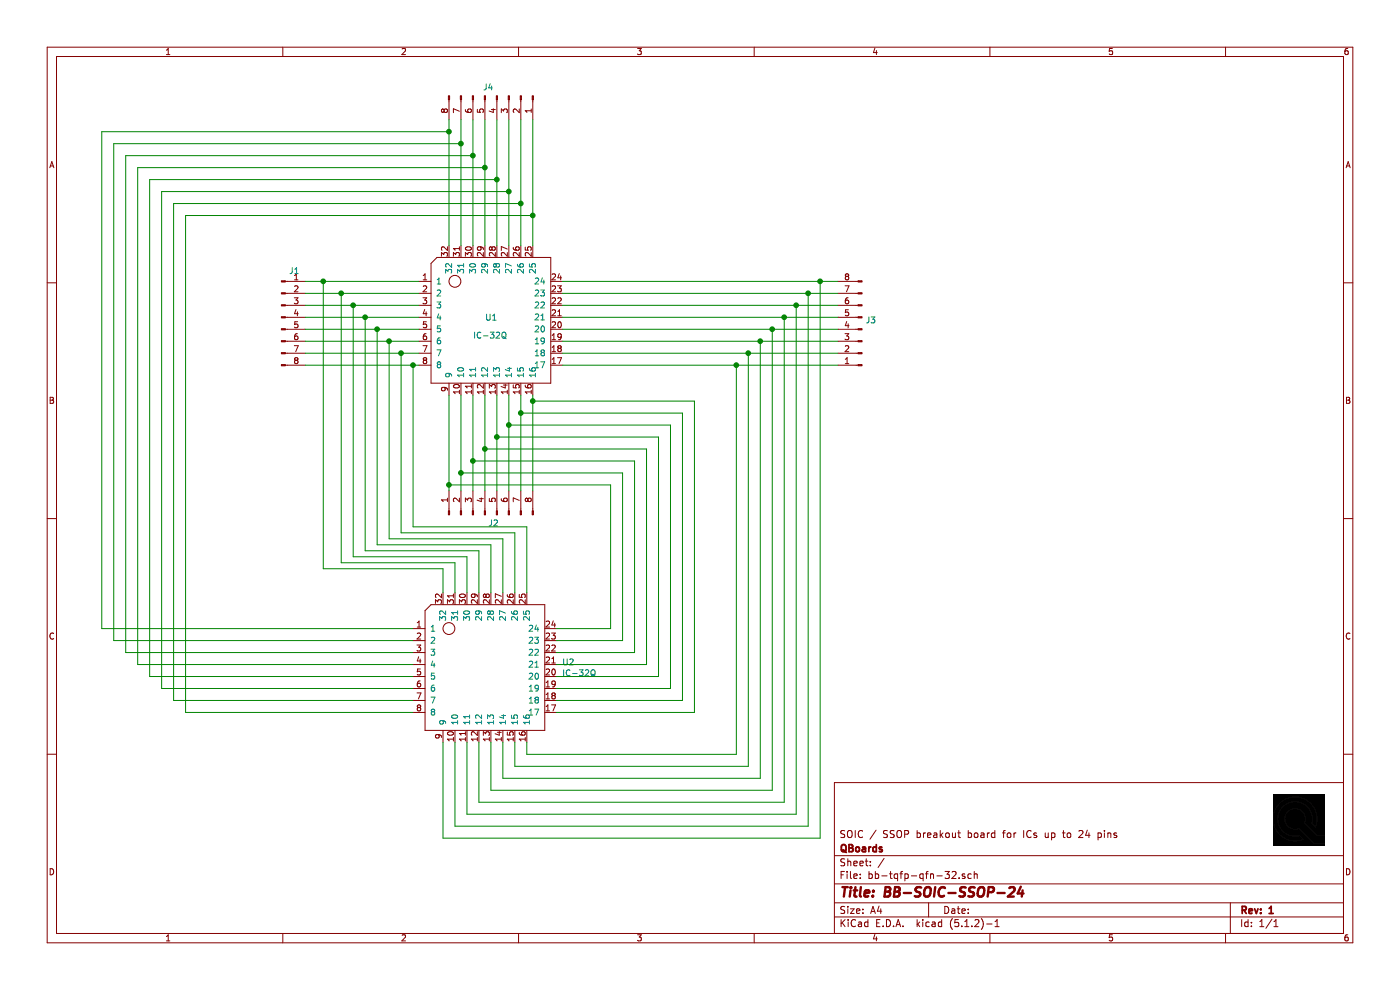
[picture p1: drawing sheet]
EESchema Schematic File Version 4
EELAYER 29 0
EELAYER END
$Descr A4 11693 8268
encoding utf-8
Sheet 1 1
Title "BB-SOIC-SSOP-24"
Date ""
Rev "1"
Comp "QBoards"
Comment1 "SOIC / SSOP breakout board for ICs up to 24 pins"
Comment2 ""
Comment3 ""
Comment4 ""
$EndDescr
$Comp
L qboards-ic:IC-32Q U1
U 1 1
P 4100 2700
F 0 "U1" H 4050 2750 50  0000 L CNN
F 1 "IC-32Q" H 3950 2600 50  0000 L CNN
F 2 "Package_QFP:TQFP-32_7x7mm_P0.8mm" H 4100 2700 50  0001 C CNN
F 3 "" H 4100 2700 50  0001 C CNN
	1    4100 2700
	1    0    0    -1  
$EndComp
$Comp
L qboards-ic:IC-32Q U2
U 1 1
P 4050 5600
F 0 "U2" H 4694 5671 50  0000 L CNN
F 1 "IC-32Q" H 4694 5580 50  0000 L CNN
F 2 "Package_DFN_QFN:QFN-32-1EP_5x5mm_P0.5mm_EP3.1x3.1mm" H 4050 5600 50  0001 C CNN
F 3 "" H 4050 5600 50  0001 C CNN
	1    4050 5600
	1    0    0    -1  
$EndComp
$Comp
L Connector:Conn_01x08_Male J1
U 1 1
P 2350 2650
F 0 "J1" H 2458 3039 50  0000 C CNN
F 1 "Conn_01x08_Male" H 2458 3040 50  0001 C CNN
F 2 "qboards_connectors:PinHeader_1x08_P2.54mm_Vertical_dual" H 2350 2650 50  0001 C CNN
F 3 "~" H 2350 2650 50  0001 C CNN
	1    2350 2650
	1    0    0    -1  
$EndComp
$Comp
L Connector:Conn_01x08_Male J2
U 1 1
P 4050 4300
F 0 "J2" V 3977 4228 50  0000 C CNN
F 1 "Conn_01x08_Male" V 3886 4228 50  0001 C CNN
F 2 "qboards_connectors:PinHeader_1x08_P2.54mm_Vertical_dual" H 4050 4300 50  0001 C CNN
F 3 "~" H 4050 4300 50  0001 C CNN
	1    4050 4300
	0    -1   -1   0   
$EndComp
$Comp
L Connector:Conn_01x08_Male J3
U 1 1
P 7200 2750
F 0 "J3" H 7172 2678 50  0000 R CNN
F 1 "Conn_01x08_Male" H 7308 3140 50  0001 C CNN
F 2 "qboards_connectors:PinHeader_1x08_P2.54mm_Vertical_dual" H 7200 2750 50  0001 C CNN
F 3 "~" H 7200 2750 50  0001 C CNN
	1    7200 2750
	-1   0    0    1   
$EndComp
$Comp
L Connector:Conn_01x08_Male J4
U 1 1
P 4150 800
F 0 "J4" V 4077 728 50  0000 C CNN
F 1 "Conn_01x08_Male" H 4258 1190 50  0001 C CNN
F 2 "qboards_connectors:PinHeader_1x08_P2.54mm_Vertical_dual" H 4150 800 50  0001 C CNN
F 3 "~" H 4150 800 50  0001 C CNN
	1    4150 800 
	0    1    1    0   
$EndComp
Wire Wire Line
	3500 2350 2700 2350
Wire Wire Line
	2550 2450 2850 2450
Wire Wire Line
	3500 2550 2950 2550
Wire Wire Line
	2550 2650 3050 2650
Wire Wire Line
	3500 2750 3150 2750
Wire Wire Line
	2550 2850 3250 2850
Wire Wire Line
	3500 2950 3350 2950
Wire Wire Line
	2550 3050 3450 3050
Wire Wire Line
	3750 3300 3750 4050
Wire Wire Line
	3850 4100 3850 3950
Wire Wire Line
	3950 3300 3950 3850
Wire Wire Line
	4050 4100 4050 3750
Wire Wire Line
	4150 3300 4150 3650
Wire Wire Line
	4250 4100 4250 3550
Wire Wire Line
	4350 3300 4350 3450
Wire Wire Line
	4450 4100 4450 3350
Wire Wire Line
	4700 3050 6150 3050
Wire Wire Line
	4700 2850 6350 2850
Wire Wire Line
	4700 2650 6550 2650
Wire Wire Line
	7000 2550 6650 2550
Wire Wire Line
	4700 2450 6750 2450
Wire Wire Line
	4450 1000 4450 1800
Wire Wire Line
	4350 2050 4350 1700
Wire Wire Line
	4250 1000 4250 1600
Wire Wire Line
	4150 2050 4150 1500
Wire Wire Line
	3850 1000 3850 1200
Wire Wire Line
	3750 2050 3750 1100
Wire Wire Line
	3450 5250 850  5250
Wire Wire Line
	850  5250 850  1100
Wire Wire Line
	850  1100 3750 1100
Connection ~ 3750 1100
Wire Wire Line
	3750 1100 3750 1000
Wire Wire Line
	3450 5350 950  5350
Wire Wire Line
	950  5350 950  1200
Wire Wire Line
	950  1200 3850 1200
Connection ~ 3850 1200
Wire Wire Line
	3850 1200 3850 2050
Wire Wire Line
	3450 5450 1050 5450
Wire Wire Line
	1050 5450 1050 1300
Wire Wire Line
	1050 1300 3950 1300
Connection ~ 3950 1300
Wire Wire Line
	3950 1300 3950 1000
Wire Wire Line
	3950 2050 3950 1300
Wire Wire Line
	4050 1000 4050 1400
Wire Wire Line
	4050 1400 1150 1400
Wire Wire Line
	1150 1400 1150 5550
Wire Wire Line
	1150 5550 3450 5550
Connection ~ 4050 1400
Wire Wire Line
	4050 1400 4050 2050
Wire Wire Line
	3450 5650 1250 5650
Wire Wire Line
	1250 5650 1250 1500
Wire Wire Line
	1250 1500 4150 1500
Connection ~ 4150 1500
Wire Wire Line
	4150 1500 4150 1000
Wire Wire Line
	4250 1600 1350 1600
Wire Wire Line
	1350 1600 1350 5750
Wire Wire Line
	1350 5750 3450 5750
Connection ~ 4250 1600
Wire Wire Line
	4250 1600 4250 2050
Wire Wire Line
	3450 5850 1450 5850
Wire Wire Line
	1450 5850 1450 1700
Wire Wire Line
	1450 1700 4350 1700
Connection ~ 4350 1700
Wire Wire Line
	4350 1700 4350 1000
Wire Wire Line
	4450 1800 1550 1800
Wire Wire Line
	1550 1800 1550 5950
Wire Wire Line
	1550 5950 3450 5950
Connection ~ 4450 1800
Wire Wire Line
	4450 1800 4450 2050
Wire Wire Line
	4400 6200 4400 6300
Wire Wire Line
	4400 6300 6150 6300
Wire Wire Line
	6150 6300 6150 3050
Connection ~ 6150 3050
Wire Wire Line
	6150 3050 7000 3050
Wire Wire Line
	4300 6400 6250 6400
Wire Wire Line
	6250 6400 6250 2950
Wire Wire Line
	4700 2950 6250 2950
Wire Wire Line
	4300 6200 4300 6400
Connection ~ 6250 2950
Wire Wire Line
	6250 2950 7000 2950
Wire Wire Line
	4200 6200 4200 6500
Wire Wire Line
	4200 6500 6350 6500
Wire Wire Line
	6350 6500 6350 2850
Connection ~ 6350 2850
Wire Wire Line
	6350 2850 7000 2850
Wire Wire Line
	4100 6200 4100 6600
Wire Wire Line
	4100 6600 6450 6600
Wire Wire Line
	6450 6600 6450 2750
Wire Wire Line
	4700 2750 6450 2750
Connection ~ 6450 2750
Wire Wire Line
	6450 2750 7000 2750
Wire Wire Line
	4000 6200 4000 6700
Wire Wire Line
	4000 6700 6550 6700
Wire Wire Line
	6550 6700 6550 2650
Connection ~ 6550 2650
Wire Wire Line
	6550 2650 7000 2650
Wire Wire Line
	3900 6200 3900 6800
Wire Wire Line
	3900 6800 6650 6800
Wire Wire Line
	6650 6800 6650 2550
Connection ~ 6650 2550
Wire Wire Line
	6650 2550 4700 2550
Wire Wire Line
	3800 6200 3800 6900
Wire Wire Line
	3800 6900 6750 6900
Wire Wire Line
	6750 6900 6750 2450
Connection ~ 6750 2450
Wire Wire Line
	6750 2450 7000 2450
Wire Wire Line
	3700 6200 3700 7000
Wire Wire Line
	3700 7000 6850 7000
Wire Wire Line
	6850 7000 6850 2350
Wire Wire Line
	4700 2350 6850 2350
Connection ~ 6850 2350
Wire Wire Line
	6850 2350 7000 2350
Wire Wire Line
	4650 5950 5800 5950
Wire Wire Line
	5800 5950 5800 3350
Wire Wire Line
	5800 3350 4450 3350
Connection ~ 4450 3350
Wire Wire Line
	4450 3350 4450 3300
Wire Wire Line
	4650 5850 5700 5850
Wire Wire Line
	5700 5850 5700 3450
Wire Wire Line
	5700 3450 4350 3450
Connection ~ 4350 3450
Wire Wire Line
	4350 3450 4350 4100
Wire Wire Line
	4650 5750 5600 5750
Wire Wire Line
	5600 5750 5600 3550
Wire Wire Line
	5600 3550 4250 3550
Connection ~ 4250 3550
Wire Wire Line
	4250 3550 4250 3300
Wire Wire Line
	4650 5650 5500 5650
Wire Wire Line
	5500 5650 5500 3650
Wire Wire Line
	5500 3650 4150 3650
Connection ~ 4150 3650
Wire Wire Line
	4150 3650 4150 4100
Wire Wire Line
	4650 5550 5400 5550
Wire Wire Line
	5400 5550 5400 3750
Wire Wire Line
	5400 3750 4050 3750
Connection ~ 4050 3750
Wire Wire Line
	4050 3750 4050 3300
Wire Wire Line
	4650 5450 5300 5450
Wire Wire Line
	5300 5450 5300 3850
Wire Wire Line
	5300 3850 3950 3850
Connection ~ 3950 3850
Wire Wire Line
	3950 3850 3950 4100
Wire Wire Line
	4650 5350 5200 5350
Wire Wire Line
	5200 5350 5200 3950
Wire Wire Line
	5200 3950 3850 3950
Connection ~ 3850 3950
Wire Wire Line
	3850 3950 3850 3300
Wire Wire Line
	5100 5250 5100 4050
Wire Wire Line
	5100 4050 3750 4050
Wire Wire Line
	4650 5250 5100 5250
Connection ~ 3750 4050
Wire Wire Line
	3750 4050 3750 4100
Wire Wire Line
	4400 4950 4400 4400
Wire Wire Line
	3450 4400 3450 3050
Wire Wire Line
	3450 4400 4400 4400
Connection ~ 3450 3050
Wire Wire Line
	3450 3050 3500 3050
Wire Wire Line
	3350 2950 3350 4450
Wire Wire Line
	3350 4450 4300 4450
Wire Wire Line
	4300 4450 4300 4950
Connection ~ 3350 2950
Wire Wire Line
	3350 2950 2550 2950
Wire Wire Line
	4200 4950 4200 4500
Wire Wire Line
	4200 4500 3250 4500
Wire Wire Line
	3250 4500 3250 2850
Connection ~ 3250 2850
Wire Wire Line
	3250 2850 3500 2850
Wire Wire Line
	4100 4950 4100 4550
Wire Wire Line
	4100 4550 3150 4550
Wire Wire Line
	3150 4550 3150 2750
Connection ~ 3150 2750
Wire Wire Line
	3150 2750 2550 2750
Wire Wire Line
	4000 4950 4000 4600
Wire Wire Line
	4000 4600 3050 4600
Wire Wire Line
	3050 4600 3050 2650
Connection ~ 3050 2650
Wire Wire Line
	3050 2650 3500 2650
Wire Wire Line
	3900 4950 3900 4650
Wire Wire Line
	3900 4650 2950 4650
Wire Wire Line
	2950 4650 2950 2550
Connection ~ 2950 2550
Wire Wire Line
	2950 2550 2550 2550
Wire Wire Line
	3800 4950 3800 4700
Wire Wire Line
	3800 4700 2850 4700
Wire Wire Line
	2850 4700 2850 2450
Connection ~ 2850 2450
Wire Wire Line
	2850 2450 3500 2450
Wire Wire Line
	3700 4950 3700 4750
Wire Wire Line
	3700 4750 2700 4750
Wire Wire Line
	2700 4750 2700 2350
Connection ~ 2700 2350
Wire Wire Line
	2700 2350 2550 2350
$EndSCHEMATC
